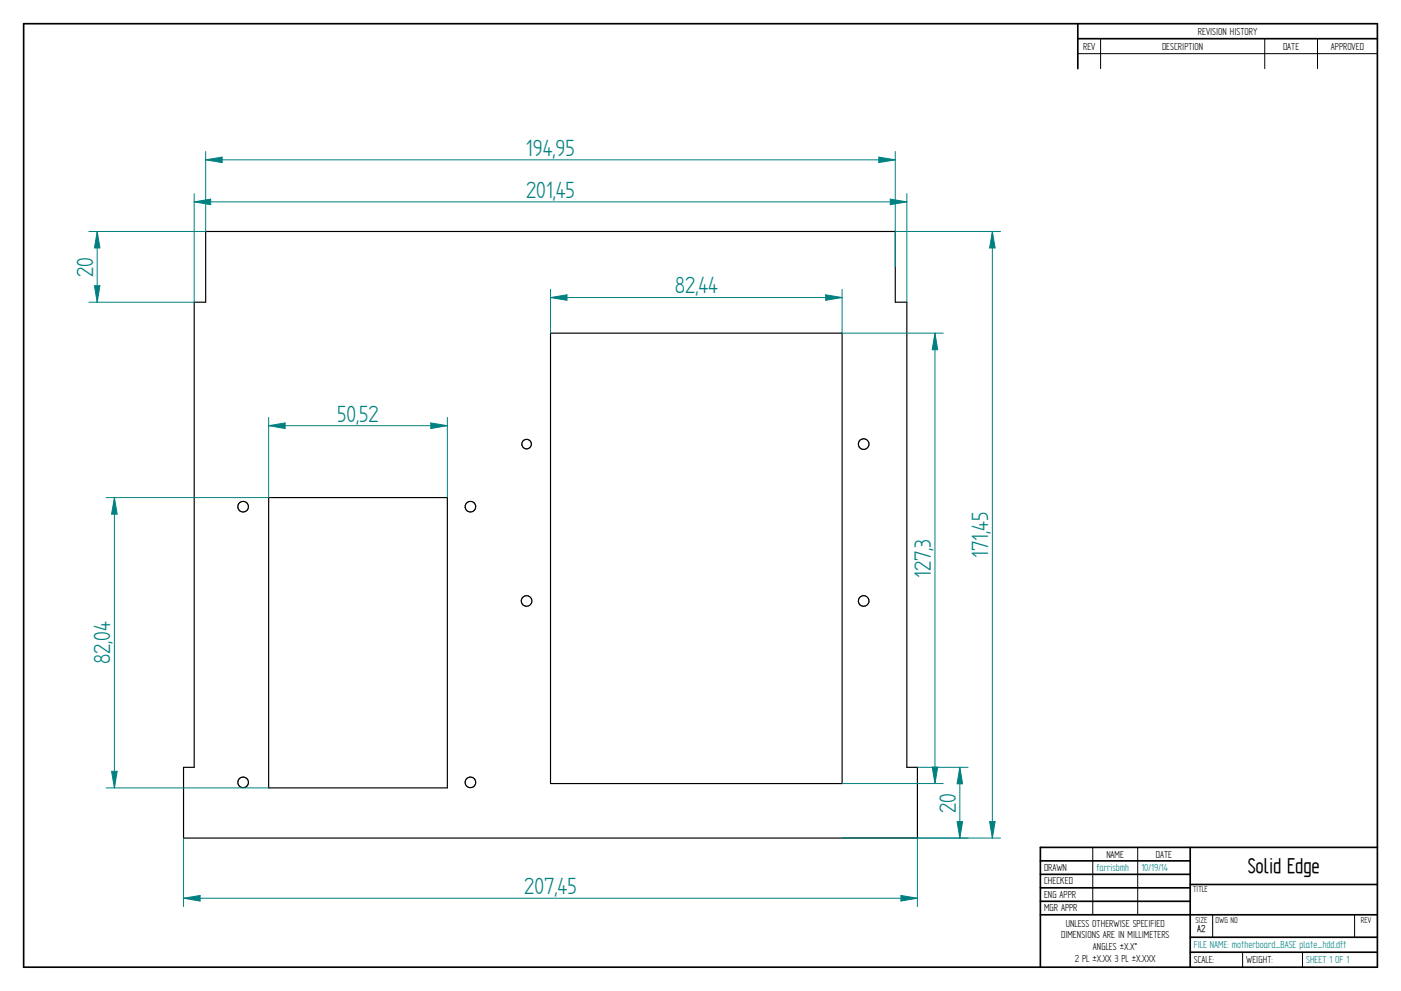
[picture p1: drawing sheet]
<svg xmlns="http://www.w3.org/2000/svg" width="594mm" height="420mm" viewBox="0 0 594 420" stroke-linecap="round" stroke-linejoin="round" font-family="sans-serif">
<g fill="none" stroke="#000" stroke-width=".71">
<path d="M10 10.1h574.1v400h-574.1zM457 10.1v19M457 16.4h127.1M504.7 359.3v50.8M584.1 359.3h-142.9v50.8M441.2 365h63.5M441.2 370.7h63.5M441.2 376.4h63.5M504.7 375h79.4M441.2 382.1h63.5M441.2 387.8h142.9M504.7 397.4h79.4"/>
<path d="M504.7 403.7h79.4"/>
</g>
<path d="M466.7 16.4v12.7M536.3 16.4v12.7M558.7 16.4v12.7M457 22.8h127.1M463.4 359.3v28.5M482.4 359.3v28.5M514.2 387.9v9.5M574.4 387.9v9.5M526.9 403.7v6.4M552.3 403.7v6.4" fill="none" stroke="#000" stroke-width=".42"/>
<g fill="none" stroke="#000" stroke-width=".49">
<path d="M87.2 98.1h292.4v30h4.9v197.2h4.5v30h-311.2v-30h4.5v-197.2h4.9zM233.4 141.3h123.7v190.9h-123.7zM113.9 211h75.8v123h-75.8z"/>
<circle cx="223.3" cy="188.3" r="2.02"/>
<circle cx="366.2" cy="188.3" r="2.26"/>
<circle cx="103.1" cy="214.8" r="2.25"/>
<circle cx="199.5" cy="214.8" r="2.25"/>
<circle cx="223.3" cy="254.8" r="2.24"/>
<circle cx="366.2" cy="254.8" r="2.24"/>
<circle cx="103.1" cy="331.7" r="2.25"/>
<circle cx="199.5" cy="331.7" r="2.24"/>
</g>
<path d="M382 379.7l7 1.1-7 1.2z" fill="none" stroke="#008080" stroke-width=".42"/>
<path d="M382 379.7l7 1.1-7 1.2z" fill="#008080"/>
<path d="M77.8 380.8l7.1-1.1v2.3z" fill="none" stroke="#008080" stroke-width=".42"/>
<path d="M77.8 380.8l7.1-1.1v2.3z" fill="#008080"/>
<path d="M82.3 85.6l7-1.2v2.4zM77.8 355.3v29.1M389 355.3v29.1M77.8 380.8h311.2" fill="none" stroke="#008080" stroke-width=".42"/>
<path d="M82.3 85.6l7-1.2v2.4z" fill="#008080"/>
<path d="M377.5 84.4l7 1.2-7 1.2z" fill="none" stroke="#008080" stroke-width=".42"/>
<path d="M377.5 84.4l7 1.2-7 1.2z" fill="#008080"/>
<path d="M87.2 67.8l7-1.2v2.3zM82.3 82.1v46M82.3 85.6h302.2M384.5 82.1v46" fill="none" stroke="#008080" stroke-width=".42"/>
<path d="M87.2 67.8l7-1.2v2.3z" fill="#008080"/>
<path d="M372.6 66.6l7 1.2-7 1.1z" fill="none" stroke="#008080" stroke-width=".42"/>
<path d="M372.6 66.6l7 1.2-7 1.1z" fill="#008080"/>
<path d="M87.2 64.2v33.9M87.2 67.8h292.4M379.6 64.2v48.9M47.3 327h2.4l-1.2 7z" fill="none" stroke="#008080" stroke-width=".42"/>
<path d="M47.3 327h2.4l-1.2 7z" fill="#008080"/>
<path d="M48.5 211l1.2 7h-2.4z" fill="none" stroke="#008080" stroke-width=".42"/>
<path d="M48.5 211l1.2 7h-2.4z" fill="#008080"/>
<path d="M113.9 180.5l7-1.2v2.4zM45 211h68.9M48.5 211v123M45 334h68.9" fill="none" stroke="#008080" stroke-width=".42"/>
<path d="M113.9 180.5l7-1.2v2.4z" fill="#008080"/>
<path d="M182.7 179.3l7 1.2-7 1.2z" fill="none" stroke="#008080" stroke-width=".42"/>
<path d="M182.7 179.3l7 1.2-7 1.2z" fill="#008080"/>
<path d="M396.5 141.3l1.1 7h-2.3zM113.9 177v34M189.7 177v34M113.9 180.5h75.8" fill="none" stroke="#008080" stroke-width=".42"/>
<path d="M396.5 141.3l1.1 7h-2.3z" fill="#008080"/>
<path d="M395.3 325.2h2.3l-1.1 7z" fill="none" stroke="#008080" stroke-width=".42"/>
<path d="M395.3 325.2h2.3l-1.1 7z" fill="#008080"/>
<path d="M233.4 126.2l7-1.2v2.3zM357.1 141.3h42.9M396.5 141.3v190.9M357.1 332.2h42.9" fill="none" stroke="#008080" stroke-width=".42"/>
<path d="M233.4 126.2l7-1.2v2.3z" fill="#008080"/>
<path d="M350.1 125l7 1.2-7 1.1z" fill="none" stroke="#008080" stroke-width=".42"/>
<path d="M350.1 125l7 1.2-7 1.1z" fill="#008080"/>
<path d="M420.8 98.1l1.2 7h-2.4zM233.4 122.7v18.6M233.4 126.2h123.7M357.1 122.7v18.6" fill="none" stroke="#008080" stroke-width=".42"/>
<path d="M420.8 98.1l1.2 7h-2.4z" fill="#008080"/>
<path d="M419.6 348.3h2.4l-1.2 7z" fill="none" stroke="#008080" stroke-width=".42"/>
<path d="M419.6 348.3h2.4l-1.2 7z" fill="#008080"/>
<path d="M379.6 98.1h44.7M420.8 98.1v257.2M40 121.1h2.4l-1.2 7zM357.1 355.3h67.2" fill="none" stroke="#008080" stroke-width=".42"/>
<path d="M40 121.1h2.4l-1.2 7z" fill="#008080"/>
<path d="M41.2 98.1l1.2 7h-2.4z" fill="none" stroke="#008080" stroke-width=".42"/>
<path d="M41.2 98.1l1.2 7h-2.4z" fill="#008080"/>
<path d="M37.7 98.1h49.5M41.2 98.1v30M37.7 128.1h44.6M405.8 348.3h2.4l-1.2 7z" fill="none" stroke="#008080" stroke-width=".42"/>
<path d="M405.8 348.3h2.4l-1.2 7z" fill="#008080"/>
<path d="M407 325.3l1.2 7h-2.4z" fill="none" stroke="#008080" stroke-width=".42"/>
<path d="M407 325.3l1.2 7h-2.4z" fill="#008080"/>
<path d="M389 325.3h21.5M407 325.3v30M389 355.3h21.5" fill="none" stroke="#008080" stroke-width=".42"/>
<g font-size="11.3" fill="#008080">
<text x="223" y="66">194,95</text>
<text x="223.1" y="83.9">201,45</text>
<text x="39.4" y="117.4" transform="rotate(-90 39.4 117.4)">20</text>
<text x="286.1" y="124.4">82,44</text>
<text x="143" y="178.8">50,52</text>
<text x="419" y="236.5" transform="rotate(-90 419 236.5)">171,45</text>
<text x="394.7" y="245" transform="rotate(-90 394.7 245)">127,3</text>
<text x="46.8" y="281.7" transform="rotate(-90 46.8 281.7)">82,04</text>
<text x="405.2" y="344.5" transform="rotate(-90 405.2 344.5)">20</text>
<text x="222.3" y="379.1">207,45</text>
</g>
<text font-size="10.1" x="529.1" y="370.2">Solid Edge</text>
<g font-size="4.9">
<text x="507.9" y="14.7">REVISION HISTORY</text>
<text x="459.3" y="21">REV</text>
<text x="492.7" y="21">DESCRIPTION</text>
<text x="544.1" y="21">DATE</text>
<text x="564.4" y="21">APPROVED</text>
<text x="469.1" y="363.6">NAME</text>
<text x="490.1" y="363.6">DATE</text>
<text x="442.7" y="369.3">DRAWN</text>
<text x="442.7" y="375">CHECKED</text>
<text x="442.7" y="380.7">ENG APPR</text>
<text x="442.7" y="386.4">MGR APPR</text>
<text x="452" y="392.9">UNLESS OTHERWISE SPECIFIED</text>
<text x="450" y="397.9">DIMENSIONS ARE IN MILLIMETERS</text>
<text x="455.8" y="407.9">2 PL ±X.XX 3 PL ±X.XXX</text>
<text x="463.5" y="402.9">ANGLES ±X.X°</text>
<text x="506.2" y="408.3">SCALE:</text>
<text x="528.4" y="408.3">WEIGHT:</text>
</g>
<g font-size="4.9" fill="#008080">
<text x="464.9" y="369.4">farrisbmh</text>
<text x="484" y="369.4">10/19/14</text>
<text x="506.2" y="402.1">FILE NAME: motherboard_BASE plate_hdd.dft</text>
<text x="553.8" y="408.4">SHEET 1 OF 1</text>
</g>
<text font-size="4.8" x="507.7" y="395.3">A2</text>
<g font-size="4.1">
<text x="506" y="378.3">TITLE</text>
<text x="506.9" y="391.1">SIZE</text>
<text x="515.5" y="391.1">DWG NO</text>
<text x="577.1" y="391.1">REV</text>
</g>
</svg>
